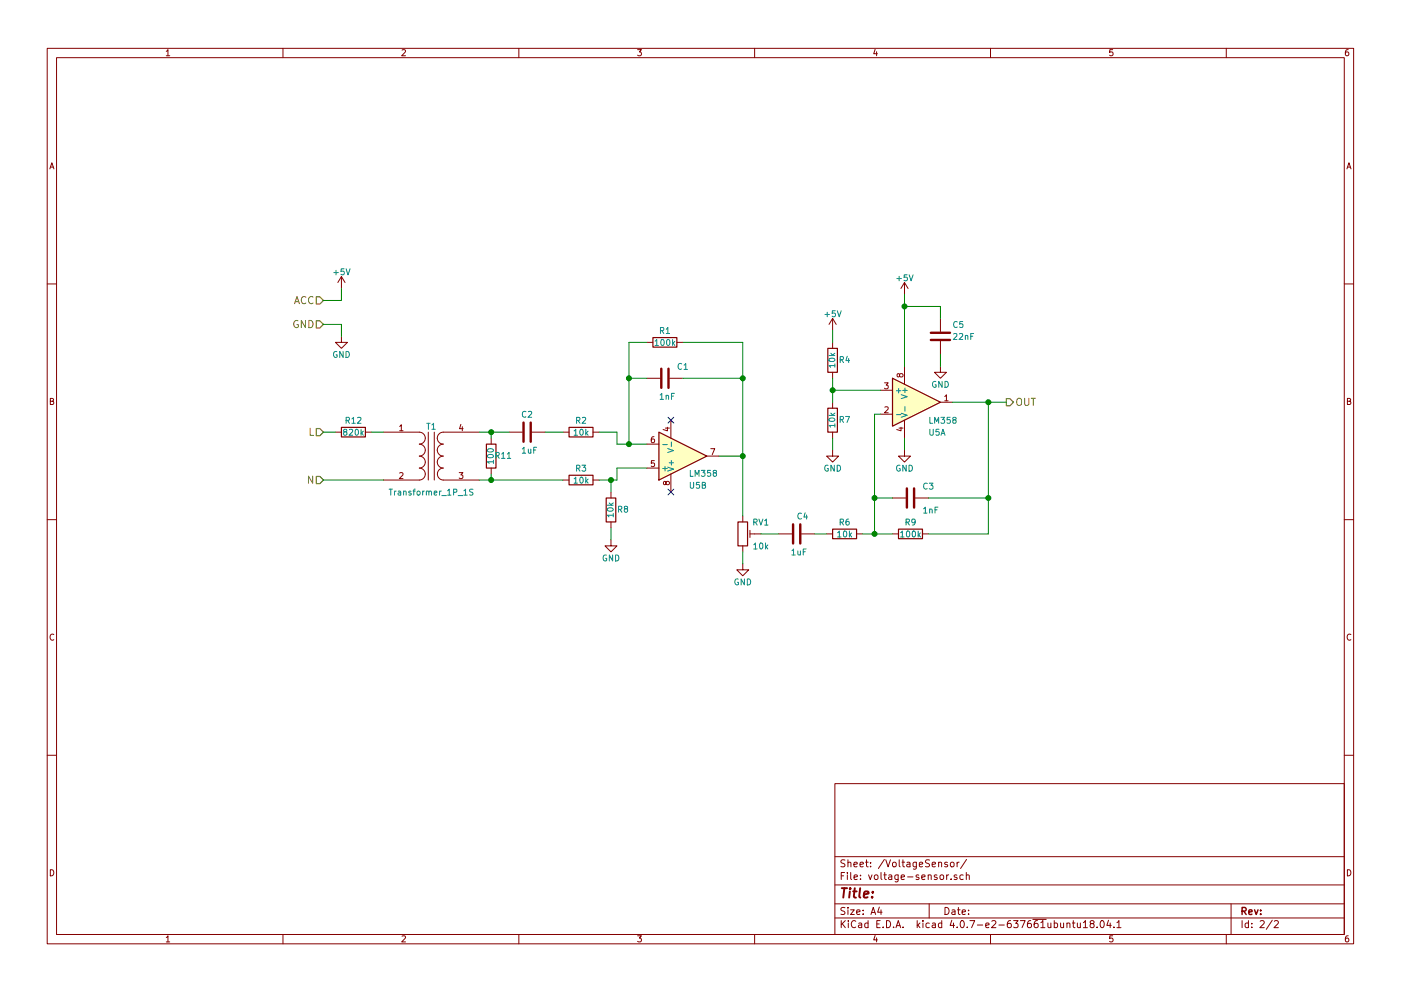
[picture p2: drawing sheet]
EESchema Schematic File Version 2
LIBS:power
LIBS:device
LIBS:switches
LIBS:relays
LIBS:motors
LIBS:transistors
LIBS:conn
LIBS:linear
LIBS:regul
LIBS:74xx
LIBS:cmos4000
LIBS:adc-dac
LIBS:memory
LIBS:xilinx
LIBS:microcontrollers
LIBS:dsp
LIBS:microchip
LIBS:analog_switches
LIBS:motorola
LIBS:texas
LIBS:intel
LIBS:audio
LIBS:interface
LIBS:digital-audio
LIBS:philips
LIBS:display
LIBS:cypress
LIBS:siliconi
LIBS:opto
LIBS:atmel
LIBS:contrib
LIBS:valves
LIBS:ev-charger-met16-cache
EELAYER 25 0
EELAYER END
$Descr A4 11693 8268
encoding utf-8
Sheet 2 2
Title ""
Date ""
Rev ""
Comp ""
Comment1 ""
Comment2 ""
Comment3 ""
Comment4 ""
$EndDescr
Text HLabel 2700 3600 0    60   Input ~ 0
L
Text HLabel 2700 4000 0    60   Input ~ 0
N
Text HLabel 2700 2500 0    60   Input ~ 0
ACC
Text HLabel 2700 2700 0    60   Input ~ 0
GND
Text HLabel 8400 3350 2    60   Output ~ 0
OUT
$Comp
L Transformer_1P_1S T1
U 1 1
P 3600 3800
F 0 "T1" H 3600 4050 50  0000 C CNN
F 1 "Transformer_1P_1S" H 3600 3500 50  0000 C CNN
F 2 "Project:Transformer-zmpt101b_ebay-121438904988" H 3600 3800 50  0001 C CNN
F 3 "" H 3600 3800 50  0001 C CNN
	1    3600 3800
	1    0    0    -1  
$EndComp
$Comp
L R R12
U 1 1
P 2950 3600
F 0 "R12" V 2850 3600 50  0000 C CNN
F 1 "820k" V 2950 3600 50  0000 C CNN
F 2 "Resistors_SMD:R_1206_HandSoldering" V 2880 3600 50  0001 C CNN
F 3 "" H 2950 3600 50  0001 C CNN
	1    2950 3600
	0    1    1    0   
$EndComp
$Comp
L C C2
U 1 1
P 4400 3600
F 0 "C2" V 4250 3550 50  0000 L CNN
F 1 "1uF" V 4550 3550 50  0000 L CNN
F 2 "Capacitors_SMD:C_1206_HandSoldering" H 4438 3450 50  0001 C CNN
F 3 "" H 4400 3600 50  0001 C CNN
	1    4400 3600
	0    1    1    0   
$EndComp
$Comp
L R R11
U 1 1
P 4100 3800
F 0 "R11" H 4000 3800 50  0000 C CNN
F 1 "100" V 4100 3800 50  0000 C CNN
F 2 "Resistors_SMD:R_1206_HandSoldering" V 4030 3800 50  0001 C CNN
F 3 "" H 4100 3800 50  0001 C CNN
	1    4100 3800
	-1   0    0    1   
$EndComp
$Comp
L R R2
U 1 1
P 4850 3600
F 0 "R2" V 4750 3600 50  0000 C CNN
F 1 "10k" V 4850 3600 50  0000 C CNN
F 2 "Resistors_SMD:R_1206_HandSoldering" V 4780 3600 50  0001 C CNN
F 3 "" H 4850 3600 50  0001 C CNN
	1    4850 3600
	0    1    1    0   
$EndComp
$Comp
L R R3
U 1 1
P 4850 4000
F 0 "R3" V 4750 4000 50  0000 C CNN
F 1 "10k" V 4850 4000 50  0000 C CNN
F 2 "Resistors_SMD:R_1206_HandSoldering" V 4780 4000 50  0001 C CNN
F 3 "" H 4850 4000 50  0001 C CNN
	1    4850 4000
	0    1    1    0   
$EndComp
$Comp
L C C1
U 1 1
P 5550 3150
F 0 "C1" V 5450 3250 50  0000 L CNN
F 1 "1nF" V 5700 3100 50  0000 L CNN
F 2 "Capacitors_SMD:C_1206_HandSoldering" H 5588 3000 50  0001 C CNN
F 3 "" H 5550 3150 50  0001 C CNN
	1    5550 3150
	0    1    1    0   
$EndComp
$Comp
L R R8
U 1 1
P 5100 4250
F 0 "R8" H 5000 4250 50  0000 C CNN
F 1 "10k" V 5100 4250 50  0000 C CNN
F 2 "Resistors_SMD:R_1206_HandSoldering" V 5030 4250 50  0001 C CNN
F 3 "" H 5100 4250 50  0001 C CNN
	1    5100 4250
	-1   0    0    1   
$EndComp
$Comp
L GND #PWR043
U 1 1
P 5100 4500
F 0 "#PWR043" H 5100 4250 50  0001 C CNN
F 1 "GND" H 5100 4350 50  0000 C CNN
F 2 "" H 5100 4500 50  0001 C CNN
F 3 "" H 5100 4500 50  0001 C CNN
	1    5100 4500
	1    0    0    -1  
$EndComp
$Comp
L LM358 U5
U 1 1
P 7650 3350
F 0 "U5" H 7750 3100 50  0000 L CNN
F 1 "LM358" H 7750 3200 50  0000 L CNN
F 2 "Housings_SOIC:SO-8_5.3x6.2mm_Pitch1.27mm" H 7650 3350 50  0001 C CNN
F 3 "" H 7650 3350 50  0001 C CNN
	1    7650 3350
	1    0    0    -1  
$EndComp
Wire Wire Line
	2700 3600 2800 3600
Wire Wire Line
	3100 3600 3200 3600
Wire Wire Line
	3200 4000 2700 4000
Wire Wire Line
	4000 3600 4250 3600
Wire Wire Line
	4100 3600 4100 3650
Wire Wire Line
	4100 3950 4100 4000
Wire Wire Line
	4000 4000 4700 4000
Connection ~ 4100 3600
Wire Wire Line
	4550 3600 4700 3600
Wire Wire Line
	5000 3600 5150 3600
Wire Wire Line
	5150 3600 5150 3700
Wire Wire Line
	5150 3700 5400 3700
Connection ~ 4100 4000
Wire Wire Line
	5000 4000 5150 4000
Wire Wire Line
	5100 4000 5100 4100
Wire Wire Line
	5100 4400 5100 4500
Wire Wire Line
	5150 4000 5150 3900
Wire Wire Line
	5150 3900 5400 3900
Connection ~ 5100 4000
Wire Wire Line
	5250 2850 5250 3700
Wire Wire Line
	5250 3150 5400 3150
Connection ~ 5250 3700
$Comp
L R R1
U 1 1
P 5550 2850
F 0 "R1" V 5450 2850 50  0000 C CNN
F 1 "100k" V 5550 2850 50  0000 C CNN
F 2 "Resistors_SMD:R_1206_HandSoldering" V 5480 2850 50  0001 C CNN
F 3 "" H 5550 2850 50  0001 C CNN
	1    5550 2850
	0    1    1    0   
$EndComp
Wire Wire Line
	5250 2850 5400 2850
Connection ~ 5250 3150
Wire Wire Line
	5700 3150 6200 3150
Wire Wire Line
	6200 3800 6000 3800
Wire Wire Line
	5700 2850 6200 2850
Connection ~ 6200 3150
$Comp
L POT_TRIM RV1
U 1 1
P 6200 4450
F 0 "RV1" H 6350 4550 50  0000 C CNN
F 1 "10k" H 6350 4350 50  0000 C CNN
F 2 "Potentiometers:Potentiometer_Trimmer_Bourns_3296W" H 6200 4450 50  0001 C CNN
F 3 "" H 6200 4450 50  0001 C CNN
	1    6200 4450
	1    0    0    -1  
$EndComp
$Comp
L GND #PWR044
U 1 1
P 6200 4700
F 0 "#PWR044" H 6200 4450 50  0001 C CNN
F 1 "GND" H 6200 4550 50  0000 C CNN
F 2 "" H 6200 4700 50  0001 C CNN
F 3 "" H 6200 4700 50  0001 C CNN
	1    6200 4700
	1    0    0    -1  
$EndComp
Connection ~ 6200 3800
Wire Wire Line
	6200 4600 6200 4700
$Comp
L C C4
U 1 1
P 6650 4450
F 0 "C4" V 6500 4450 50  0000 L CNN
F 1 "1uF" V 6800 4400 50  0000 L CNN
F 2 "Capacitors_SMD:C_1206_HandSoldering" H 6688 4300 50  0001 C CNN
F 3 "" H 6650 4450 50  0001 C CNN
	1    6650 4450
	0    1    1    0   
$EndComp
$Comp
L R R6
U 1 1
P 7050 4450
F 0 "R6" V 6950 4450 50  0000 C CNN
F 1 "10k" V 7050 4450 50  0000 C CNN
F 2 "Resistors_SMD:R_1206_HandSoldering" V 6980 4450 50  0001 C CNN
F 3 "" H 7050 4450 50  0001 C CNN
	1    7050 4450
	0    1    1    0   
$EndComp
$Comp
L GND #PWR045
U 1 1
P 7550 3750
F 0 "#PWR045" H 7550 3500 50  0001 C CNN
F 1 "GND" H 7550 3600 50  0000 C CNN
F 2 "" H 7550 3750 50  0001 C CNN
F 3 "" H 7550 3750 50  0001 C CNN
	1    7550 3750
	1    0    0    -1  
$EndComp
$Comp
L +5V #PWR046
U 1 1
P 7550 2450
F 0 "#PWR046" H 7550 2300 50  0001 C CNN
F 1 "+5V" H 7550 2590 50  0000 C CNN
F 2 "" H 7550 2450 50  0001 C CNN
F 3 "" H 7550 2450 50  0001 C CNN
	1    7550 2450
	1    0    0    -1  
$EndComp
Wire Wire Line
	7550 2450 7550 3050
Wire Wire Line
	7550 3750 7550 3650
$Comp
L +5V #PWR047
U 1 1
P 6950 2750
F 0 "#PWR047" H 6950 2600 50  0001 C CNN
F 1 "+5V" H 6950 2890 50  0000 C CNN
F 2 "" H 6950 2750 50  0001 C CNN
F 3 "" H 6950 2750 50  0001 C CNN
	1    6950 2750
	1    0    0    -1  
$EndComp
$Comp
L R R4
U 1 1
P 6950 3000
F 0 "R4" H 6850 3000 50  0000 C CNN
F 1 "10k" V 6950 3000 50  0000 C CNN
F 2 "Resistors_SMD:R_1206_HandSoldering" V 6880 3000 50  0001 C CNN
F 3 "" H 6950 3000 50  0001 C CNN
	1    6950 3000
	-1   0    0    1   
$EndComp
$Comp
L R R7
U 1 1
P 6950 3500
F 0 "R7" H 6850 3500 50  0000 C CNN
F 1 "10k" V 6950 3500 50  0000 C CNN
F 2 "Resistors_SMD:R_1206_HandSoldering" V 6880 3500 50  0001 C CNN
F 3 "" H 6950 3500 50  0001 C CNN
	1    6950 3500
	-1   0    0    1   
$EndComp
$Comp
L GND #PWR048
U 1 1
P 6950 3750
F 0 "#PWR048" H 6950 3500 50  0001 C CNN
F 1 "GND" H 6950 3600 50  0000 C CNN
F 2 "" H 6950 3750 50  0001 C CNN
F 3 "" H 6950 3750 50  0001 C CNN
	1    6950 3750
	1    0    0    -1  
$EndComp
Wire Wire Line
	6950 3750 6950 3650
Wire Wire Line
	6950 3150 6950 3350
Wire Wire Line
	6950 2850 6950 2750
Wire Wire Line
	7350 3250 6950 3250
Connection ~ 6950 3250
$Comp
L R R9
U 1 1
P 7600 4450
F 0 "R9" V 7500 4450 50  0000 C CNN
F 1 "100k" V 7600 4450 50  0000 C CNN
F 2 "Resistors_SMD:R_1206_HandSoldering" V 7530 4450 50  0001 C CNN
F 3 "" H 7600 4450 50  0001 C CNN
	1    7600 4450
	0    1    1    0   
$EndComp
$Comp
L C C3
U 1 1
P 7600 4150
F 0 "C3" V 7500 4250 50  0000 L CNN
F 1 "1nF" V 7700 4250 50  0000 L CNN
F 2 "Capacitors_SMD:C_1206_HandSoldering" H 7638 4000 50  0001 C CNN
F 3 "" H 7600 4150 50  0001 C CNN
	1    7600 4150
	0    1    1    0   
$EndComp
Wire Wire Line
	7950 3350 8400 3350
Wire Wire Line
	8250 3350 8250 4450
Wire Wire Line
	8250 4450 7750 4450
Connection ~ 8250 3350
Wire Wire Line
	7200 4450 7450 4450
Wire Wire Line
	6900 4450 6800 4450
Wire Wire Line
	6500 4450 6350 4450
Wire Wire Line
	7300 3450 7300 4450
Wire Wire Line
	7300 3450 7350 3450
Connection ~ 7300 4450
Wire Wire Line
	7450 4150 7300 4150
Connection ~ 7300 4150
Wire Wire Line
	7750 4150 8250 4150
Connection ~ 8250 4150
Wire Wire Line
	6200 2850 6200 4300
$Comp
L +5V #PWR049
U 1 1
P 2850 2400
F 0 "#PWR049" H 2850 2250 50  0001 C CNN
F 1 "+5V" H 2850 2540 50  0000 C CNN
F 2 "" H 2850 2400 50  0001 C CNN
F 3 "" H 2850 2400 50  0001 C CNN
	1    2850 2400
	1    0    0    -1  
$EndComp
$Comp
L GND #PWR050
U 1 1
P 2850 2800
F 0 "#PWR050" H 2850 2550 50  0001 C CNN
F 1 "GND" H 2850 2650 50  0000 C CNN
F 2 "" H 2850 2800 50  0001 C CNN
F 3 "" H 2850 2800 50  0001 C CNN
	1    2850 2800
	1    0    0    -1  
$EndComp
$Comp
L C C5
U 1 1
P 7850 2800
F 0 "C5" H 7950 2900 50  0000 L CNN
F 1 "22nF" H 7950 2800 50  0000 L CNN
F 2 "Capacitors_SMD:C_1206_HandSoldering" H 7888 2650 50  0001 C CNN
F 3 "" H 7850 2800 50  0001 C CNN
	1    7850 2800
	1    0    0    -1  
$EndComp
Wire Wire Line
	7550 2550 7850 2550
Wire Wire Line
	7850 2550 7850 2650
Connection ~ 7550 2550
$Comp
L GND #PWR051
U 1 1
P 7850 3050
F 0 "#PWR051" H 7850 2800 50  0001 C CNN
F 1 "GND" H 7850 2900 50  0000 C CNN
F 2 "" H 7850 3050 50  0001 C CNN
F 3 "" H 7850 3050 50  0001 C CNN
	1    7850 3050
	1    0    0    -1  
$EndComp
Wire Wire Line
	7850 3050 7850 2950
Wire Wire Line
	2700 2500 2850 2500
Wire Wire Line
	2850 2500 2850 2400
Wire Wire Line
	2700 2700 2850 2700
Wire Wire Line
	2850 2700 2850 2800
$Comp
L LM358 U5
U 2 1
P 5700 3800
F 0 "U5" H 5750 4050 50  0000 L CNN
F 1 "LM358" H 5750 3950 50  0000 L CNN
F 2 "Housings_SOIC:SO-8_5.3x6.2mm_Pitch1.27mm" H 5700 3800 50  0001 C CNN
F 3 "" H 5700 3800 50  0001 C CNN
	2    5700 3800
	1    0    0    1   
$EndComp
NoConn ~ 5600 3500
NoConn ~ 5600 4100
$EndSCHEMATC
